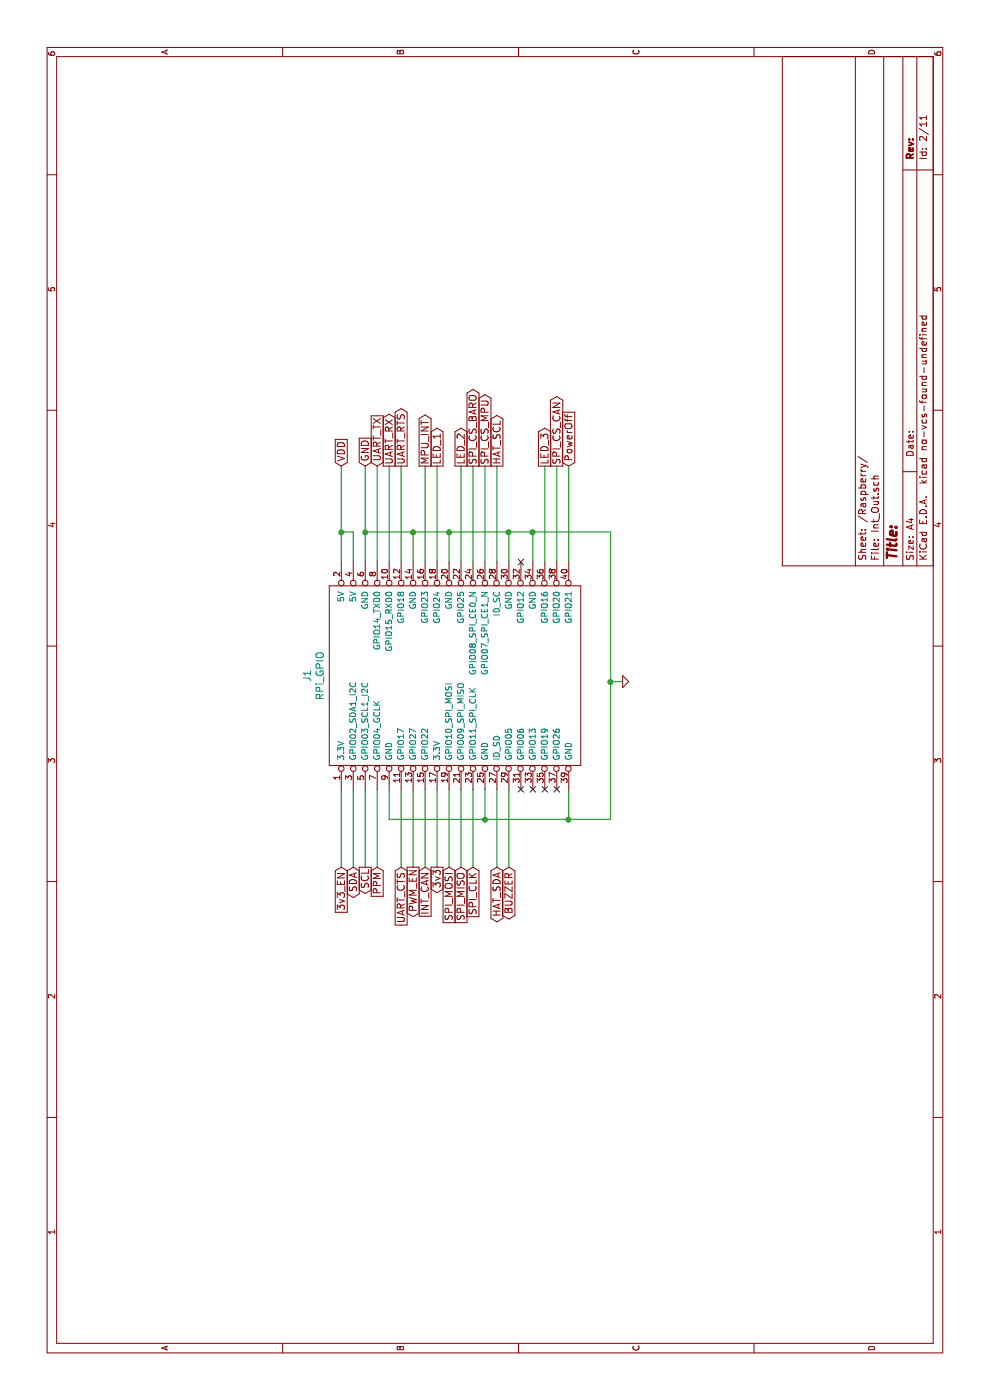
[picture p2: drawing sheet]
EESchema Schematic File Version 2
LIBS:dronPi-rescue
LIBS:power
LIBS:device
LIBS:transistors
LIBS:conn
LIBS:linear
LIBS:regul
LIBS:74xx
LIBS:cmos4000
LIBS:adc-dac
LIBS:memory
LIBS:xilinx
LIBS:microcontrollers
LIBS:dsp
LIBS:microchip
LIBS:analog_switches
LIBS:motorola
LIBS:texas
LIBS:intel
LIBS:audio
LIBS:interface
LIBS:digital-audio
LIBS:philips
LIBS:display
LIBS:cypress
LIBS:siliconi
LIBS:opto
LIBS:atmel
LIBS:contrib
LIBS:valves
LIBS:Raspberry_PI_B+
LIBS:RPi_Hat-cache
LIBS:mpu-9250
LIBS:pixhawk2
LIBS:PCA9685
LIBS:microbuilder
LIBS:pca9306
LIBS:EMI
LIBS:crystal
LIBS:eelib
LIBS:Carlolib-dev
LIBS:NPN
LIBS:DMMT5401
LIBS:selfmade
LIBS:3_16
LIBS:dronPi-cache
EELAYER 25 0
EELAYER END
$Descr A4 11693 8268
encoding utf-8
Sheet 2 11
Title ""
Date ""
Rev ""
Comp ""
Comment1 ""
Comment2 ""
Comment3 ""
Comment4 ""
$EndDescr
$Comp
L GND #PWR01
U 1 1
P 6000 5200
F 0 "#PWR01" H 6000 5200 30  0001 C CNN
F 1 "GND" H 6000 5130 30  0001 C CNN
F 2 "" H 6000 5200 60  0001 C CNN
F 3 "" H 6000 5200 60  0001 C CNN
	1    6000 5200
	1    0    0    -1  
$EndComp
Wire Wire Line
	7000 3050 7800 3050
Wire Wire Line
	7250 5100 7250 3050
Wire Wire Line
	7250 3450 7000 3450
Wire Wire Line
	4850 3250 4850 5100
Wire Wire Line
	4850 4050 5100 4050
Connection ~ 7250 3450
Wire Wire Line
	4450 3650 5100 3650
Connection ~ 4850 4050
Wire Wire Line
	7000 3750 7250 3750
Connection ~ 7250 3750
Wire Wire Line
	7000 2950 7250 2950
Wire Wire Line
	7250 2950 7250 2850
Wire Wire Line
	7000 2850 7800 2850
Wire Wire Line
	5100 2950 4450 2950
Wire Wire Line
	5100 3050 4450 3050
Wire Wire Line
	5100 3150 4450 3150
Wire Wire Line
	5100 3350 4450 3350
Wire Wire Line
	5100 3450 4450 3450
Wire Wire Line
	5100 3550 4450 3550
Wire Wire Line
	5100 3750 4450 3750
Wire Wire Line
	5100 3850 4450 3850
Wire Wire Line
	5100 3950 4450 3950
Wire Wire Line
	7000 3150 7800 3150
Connection ~ 7250 2850
Wire Wire Line
	7800 3250 7000 3250
Wire Wire Line
	7800 3350 7000 3350
Wire Wire Line
	7800 3550 7000 3550
Wire Wire Line
	7800 3650 7000 3650
Wire Wire Line
	7800 3850 7000 3850
Wire Wire Line
	7800 3950 7000 3950
Wire Wire Line
	7800 4050 7000 4050
Wire Wire Line
	4850 5100 7250 5100
Wire Wire Line
	5100 4750 4850 4750
Connection ~ 4850 4750
Wire Wire Line
	7000 4250 7250 4250
Connection ~ 7250 4250
Wire Wire Line
	7000 4450 7250 4450
Connection ~ 7250 4450
Wire Wire Line
	7800 4150 7000 4150
Wire Wire Line
	4450 4150 5100 4150
Wire Wire Line
	4450 4250 5100 4250
Wire Wire Line
	6000 5200 6000 5100
Connection ~ 6000 5100
Connection ~ 7250 3050
Wire Wire Line
	5100 3250 4850 3250
Wire Wire Line
	5100 2850 4450 2850
Text GLabel 7800 2850 2    60   Input ~ 0
VDD
Text GLabel 7800 3050 2    60   Input ~ 0
GND
Text GLabel 7800 3150 2    60   Input ~ 0
UART_TX
Text GLabel 7800 3250 2    60   Output ~ 0
UART_RX
Text GLabel 7800 3350 2    60   Output ~ 0
UART_RTS
Text GLabel 7800 3550 2    60   Output ~ 0
MPU_INT
Text GLabel 7800 3650 2    60   Output ~ 0
LED_1
Text GLabel 7800 3850 2    60   Output ~ 0
LED_2
Text GLabel 7800 3950 2    60   Output ~ 0
SPI_CS_BARO
Text GLabel 7800 4050 2    60   Output ~ 0
SPI_CS_MPU
Text GLabel 7800 4150 2    60   Output ~ 0
HAT_SCL
Text GLabel 4450 2850 0    60   Input ~ 0
3v3_EN
Text GLabel 4450 2950 0    60   BiDi ~ 0
SDA
Text GLabel 4450 3050 0    60   Output ~ 0
SCL
Text GLabel 4450 3150 0    60   Input ~ 0
PPM
Text GLabel 4450 3350 0    60   Input ~ 0
UART_CTS
Text GLabel 4450 3450 0    60   Output ~ 0
PWM_EN
Text GLabel 4450 3550 0    60   Input ~ 0
INT_CAN
Text GLabel 4450 3650 0    60   Output ~ 0
3v3
Text GLabel 4450 3750 0    60   Input ~ 0
SPI_MOSI
Text GLabel 4450 3850 0    60   Input ~ 0
SPI_MISO
Text GLabel 4450 3950 0    60   Input ~ 0
SPI_CLK
Text GLabel 4450 4150 0    60   BiDi ~ 0
HAT_SDA
Text GLabel 4450 4250 0    60   BiDi ~ 0
BUZZER
Text GLabel 7800 4650 2    60   Output ~ 0
SPI_CS_CAN
NoConn ~ 7000 4350
NoConn ~ 5100 4350
NoConn ~ 5100 4450
NoConn ~ 5100 4550
$Comp
L RPi_GPIO J1
U 1 1
P 5300 2850
F 0 "J1" H 6050 3137 60  0000 C CNN
F 1 "RPi_GPIO" H 6050 3031 60  0000 C CNN
F 2 "dronpi:raspberrypi2" H 5300 2850 60  0001 C CNN
F 3 "" H 5300 2850 60  0000 C CNN
	1    5300 2850
	1    0    0    -1  
$EndComp
NoConn ~ 5100 4650
Text GLabel 7800 4750 2    60   Input ~ 0
PowerOff
Wire Wire Line
	7800 4750 7000 4750
Wire Wire Line
	7800 4650 7000 4650
Text GLabel 7800 4550 2    60   Output ~ 0
LED_3
Wire Wire Line
	7800 4550 7000 4550
$EndSCHEMATC
